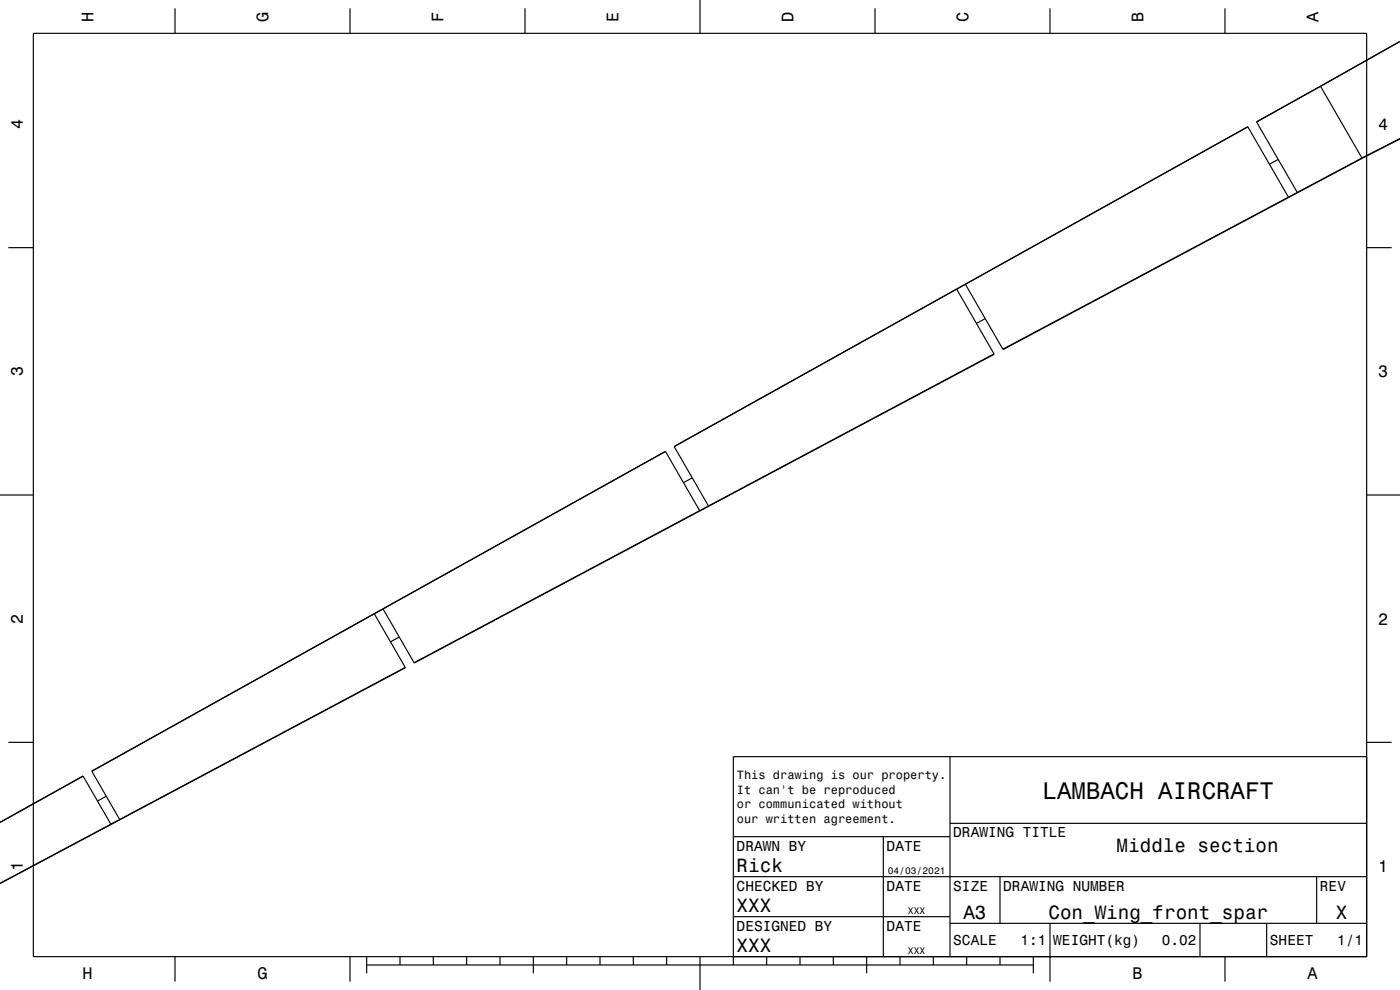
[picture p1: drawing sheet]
<svg xmlns="http://www.w3.org/2000/svg" width="420mm" height="297mm" viewBox="0 0 420 297" stroke-linecap="round" stroke-linejoin="round" font-family="sans-serif">
<g fill="none" stroke="#000" stroke-width=".35">
<path d="M10 10h400v277h-400zM52.5 2.5v7.5M105 2.5v7.5M157.5 2.5v7.5M210 0v10M262.5 2.5v7.5M315 2.5v7.5M367.5 2.5v7.5M420 12.4l-23.8 13.4M420 12.5l-43 24.1M374.3 38l-87.3 48.8 11.2 19.4M374.3 38l.1 .1"/>
<path d="M374.4 38.1l-21.9 12.1M374.4 38.1l12.1 21M377 36.6l12.2 21.1M396.2 25.9l12.4 21.5M396.2 25.8l-19.2 10.8M352.5 50.2l-150.2 83.8M383.5 47.8l-2.7 1.5M408.6 47.4l-107.7 57.4M408.6 47.4h.1M408.7 47.5l-107.8 57.3M408.7 47.5h.1M420 41.7l-11.3 5.8"/>
<path d="M420 41.5l-11.4 5.9M2.5 74.3h7.5M410 74.3h7.5M287 86.7l-84.7 47.3M289.6 85.3l11.3 19.5M295.6 95.6l-2.7 1.4M298.2 106.2l-174 92.6M199.6 135.4l.1 .1M199.7 135.5l-87.4 48.6M199.7 135.5l10.2 17.7M202.3 134l10.2 17.8M0 148.5h10"/>
<path d="M207.7 143.4l-2.7 1.4M410 148.5h10M112.3 184.1l-84.7 47.3M112.3 184.1l9.3 16.1M114.9 182.6l-87.3 48.8M114.9 182.7l9.3 16.1M119.8 191.1l-2.7 1.4M121.6 200.2l-121.6 64.9M121.6 200.2l-121.6 64.8M2.5 222.7h7.5M24.9 232.9l-24.9 13.9M24.9 232.9l-24.9 13.8"/>
<path d="M24.9 232.9l8.4 14.4M27.6 231.4l8.3 14.4M31.9 238.9l-2.7 1.4M285 227v60M410 222.7h7.5M410 227h-190v62.5M220 251h65M265 251v36M285 247h125M220 275h65M220 263h190M285 277h125"/>
<path d="M300 263v14M315 277v17.5M360 277v10M380 277v10M395 263v14M52.5 287v7.5M105 287v7.5M110 289.5h200M110 287v5M120 287v2.5M130 287v2.5M140 287v2.5"/>
<path d="M150 287v2.5M160 287v5M170 287v2.5M180 287v2.5M190 287v2.5M200 287v2.5M210 287v10M230 287v2.5M240 287v2.5M250 287v2.5M260 287v5M270 287v2.5"/>
<path d="M280 287v2.5M290 287v2.5M300 287v2.5M310 287v5M367.5 287v7.5"/>
</g>
<text font-size="7.2" x="312.8" y="239.6">LAMBACH AIRCRAFT</text>
<g font-size="5.8">
<text x="335" y="255.6">Middle section</text>
<text x="221" y="261.6">Rick</text>
<text x="221" y="273.6">XXX</text>
<text x="289" y="275.6">A3</text>
<text x="314.5" y="275.6">Con_Wing_front_spar</text>
<text x="400.8" y="275.6">X</text>
<text x="221" y="285.6">XXX</text>
</g>
<g font-size="5">
<text x="28.1" y="6.5" transform="rotate(-90 28.1 6.5)">H</text>
<text x="80.6" y="6.5" transform="rotate(-90 80.6 6.5)">G</text>
<text x="133.1" y="6.5" transform="rotate(-90 133.1 6.5)">F</text>
<text x="185.6" y="6.5" transform="rotate(-90 185.6 6.5)">E</text>
<text x="238.1" y="6.5" transform="rotate(-90 238.1 6.5)">D</text>
<text x="290.6" y="6.5" transform="rotate(-90 290.6 6.5)">C</text>
<text x="343.1" y="6.5" transform="rotate(-90 343.1 6.5)">B</text>
<text x="395.6" y="6.5" transform="rotate(-90 395.6 6.5)">A</text>
<text x="6.8" y="38.7" transform="rotate(-90 6.8 38.7)">4</text>
<text x="413.5" y="39">4</text>
<text x="6.8" y="112.9" transform="rotate(-90 6.8 112.9)">3</text>
<text x="413.5" y="113.2">3</text>
<text x="6.8" y="187.1" transform="rotate(-90 6.8 187.1)">2</text>
<text x="413.5" y="187.4">2</text>
<text x="6.8" y="261.3" transform="rotate(-90 6.8 261.3)">1</text>
<text x="413.5" y="261.6">1</text>
<text x="24.7" y="293.8">H</text>
<text x="77.2" y="293.8">G</text>
<text x="339.7" y="293.8">B</text>
<text x="392.2" y="293.8">A</text>
</g>
<g font-size="4.3">
<text x="286" y="251.2">DRAWING TITLE</text>
<text x="221" y="255.2">DRAWN BY</text>
<text x="266" y="255.2">DATE</text>
<text x="221" y="267.2">CHECKED BY</text>
<text x="266" y="267.2">DATE</text>
<text x="286" y="267.2">SIZE</text>
<text x="301" y="267.2">DRAWING NUMBER</text>
<text x="396" y="267.2">REV</text>
<text x="221" y="279.2">DESIGNED BY</text>
<text x="266" y="279.2">DATE</text>
<text x="286" y="283.6">SCALE</text>
<text x="306.2" y="283.6">1:1</text>
<text x="316" y="283.6">WEIGHT(kg)</text>
<text x="348.6" y="283.6">0.02</text>
<text x="381" y="283.6">SHEET</text>
<text x="401.2" y="283.6">1/1</text>
</g>
<g font-size="3.6">
<text x="221.1" y="233.8">This drawing is our property.</text>
<text x="221.1" y="238.1">It can't be reproduced</text>
<text x="221.1" y="242.5">or communicated without</text>
<text x="221.1" y="246.8">our written agreement.</text>
</g>
<g font-size="2.9">
<text x="266.3" y="262.3">04/03/2021</text>
<text x="272.4" y="274.3">XXX</text>
<text x="272.4" y="286.3">XXX</text>
</g>
</svg>
